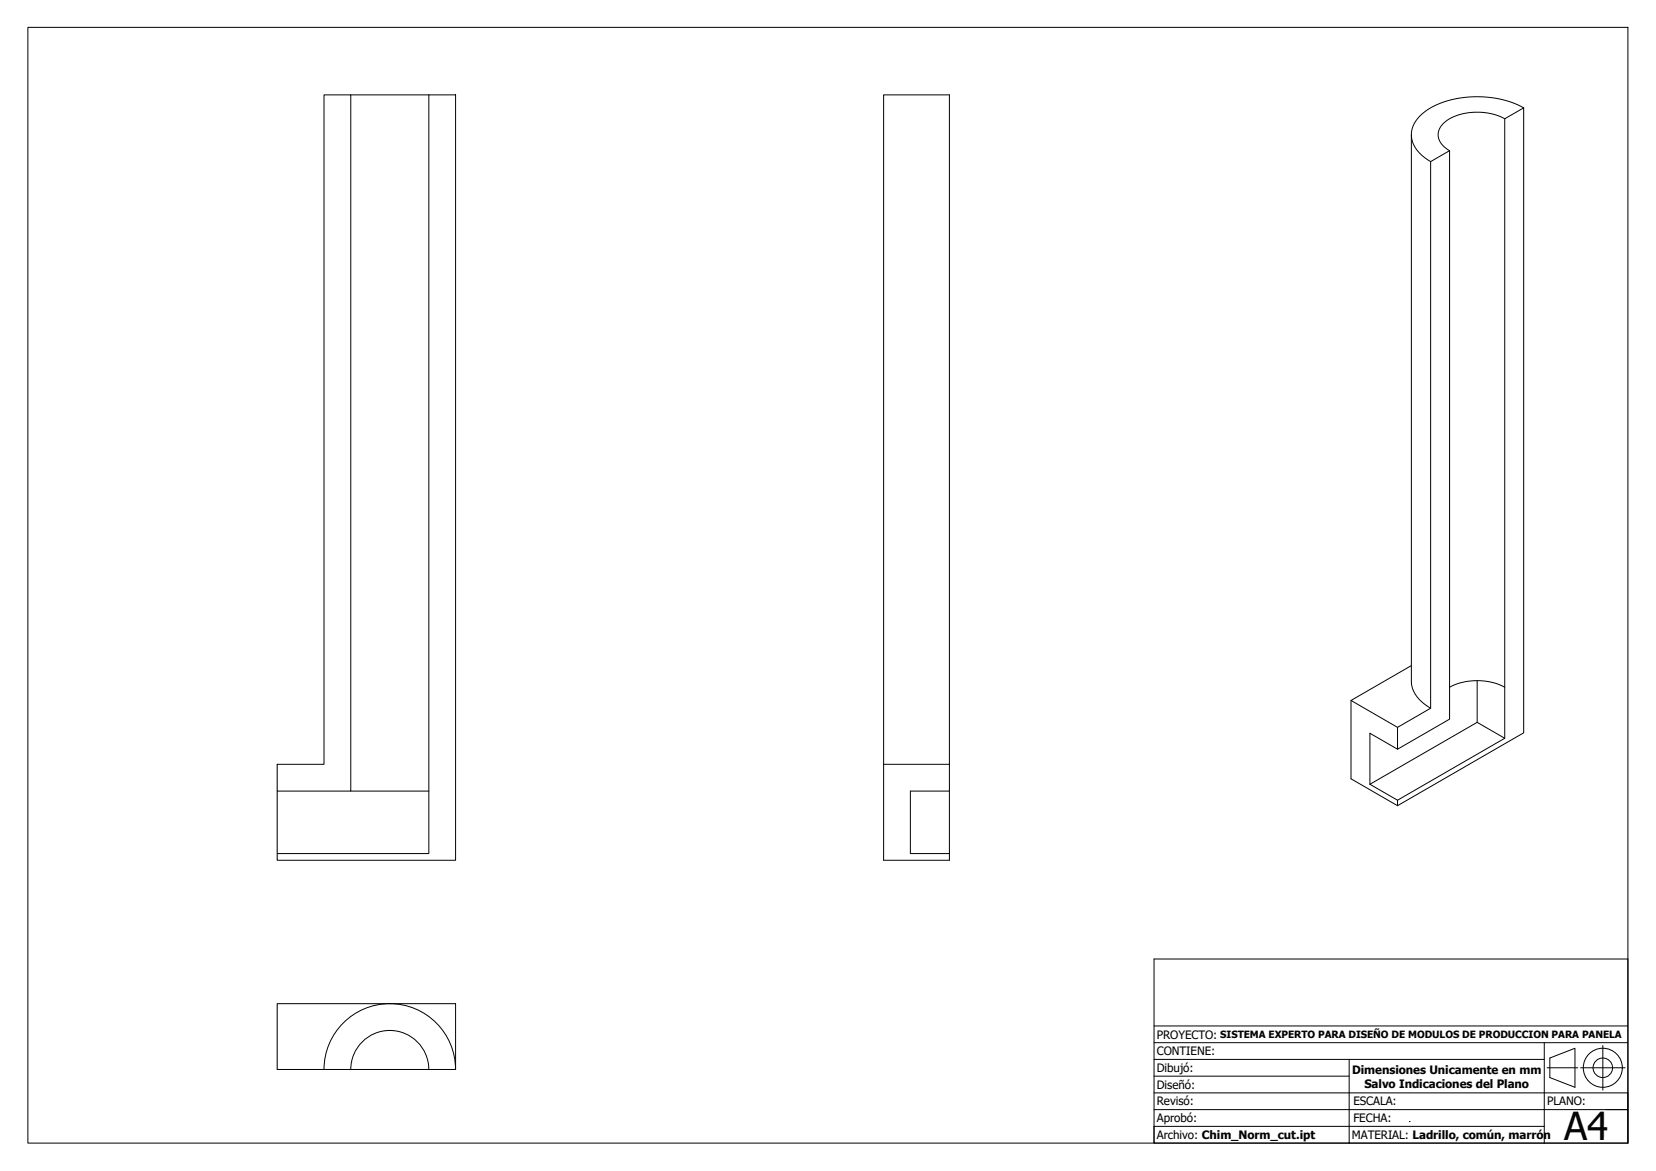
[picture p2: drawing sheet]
<svg xmlns="http://www.w3.org/2000/svg" width="297mm" height="210mm" viewBox="0 0 297 210" stroke-linecap="round" stroke-linejoin="round" font-family="sans-serif">
<!-- layer: Visible (ISO) -->
<g fill="none" stroke="#000" stroke-width=".18">
<path d="M58.1 17h4.8v124.8h-13.2v-4.8h8.4zM62.9 17h14M76.9 17h4.8v137.2h-32v-1.2h27.2zM273.3 19.3a18.2 18.2 0 0 0-17.4 .5 5.1 5.1 0 0 0-2.6 5.5 6.7 6.7 0 0 0 3.3 3.7M253.2 24.1v98a5.9 5.9 0 0 0 3.4 4.9M256.6 29l3.4-2v101.9l-9.3 5.4v-3.9l5.9-3.4zM269.9 21.3l3.4-2v112.1l-22.6 13v-1l19.2-11.1zM269.9 21.3a10.6 10.6 0 0 0-10.7 .6 2.81 2.81 0 0 0 .3 4.8l.5 .3M253.2 119.3l-10.9 6.3 8.4 4.8M158.5 137v17.2h11.8v-12.4M170.3 137h-11.8v-120h11.8v124.8h-7v11.2h7M242.3 125.6v14l8.4 4.8"/>
<path d="M250.7 134.3l-5-2.9v9.2M260 123.2a10.9 10.9 0 0 1 9.9 0M265 122v7.5M269.9 132.3l-4.9-2.8-19.3 11.1M49.7 141.8v11.2M62.9 141.8h14M245.7 140.6l5 2.8M49.7 179.9h32v11.8h-32zM58.1 191.7a11.8 11.8 0 0 1 11.8-11.8 11.8 11.8 0 0 1 11.8 11.8M62.9 191.7a7 7 0 0 1 7-7 7 7 0 0 1 7 7"/>
</g>
<!-- layer: Borde (ISO) -->
<path d="M5 4.9h287v200h-287z" fill="none" stroke="#000" stroke-width=".18"/>
<g fill="none" stroke="#000" stroke-width=".18">
<path d="M207 171.9h85v33h-85zM207 198.9h85M207 195.9h85M207 186.9h85M207 183.9h85M207 189.9h35M207 192.9h35M277 189.9h-35v15M277 186.9v18M277.5 191.4h5.5M278 189.7l4.5-1.8v7l-4.5-1.7zM283.5 191.4h8"/>
<path d="M287.5 187.4v8M277 201.9h-70v3"/>
<circle cx="287.5" cy="191.4" r="3.5"/>
<circle cx="287.5" cy="191.4" r="1.75"/>
</g>
<path d="M288.1 198.9h3.9" fill="none" stroke="#000" stroke-width=".18"/>
<!-- layer: 0 -->
<path d="M252.9 201h.1" fill="none" stroke="#000" stroke-width=".18"/>
<text font-size="6.9" x="280.6" y="204.4">A4</text>
<g font-size="2.1">
<text x="207.5" y="189.2">CONTIENE:</text>
<text x="207.5" y="186.2">PROYECTO:</text>
<text x="207.5" y="195.2">Diseñó:</text>
<text x="207.5" y="192.2">Dibujó:</text>
<text x="242.5" y="192.5">Dimensiones Unicamente en mm</text>
<text x="244.7" y="194.9">Salvo Indicaciones del Plano</text>
<text x="207.5" y="201.2">Aprobó:</text>
<text x="207.5" y="198.2">Revisó:</text>
<text x="242.7" y="198.2">ESCALA:</text>
<text x="242.7" y="201.2">FECHA:</text>
<text x="277.5" y="198.2">PLANO:</text>
<text x="207.5" y="204.2">Archivo: Chim_Norm_cut.ipt</text>
<text x="242.5" y="204.2">MATERIAL: Ladrillo, común, marrón</text>
</g>
<text font-size="1.8" x="218.9" y="186.1">SISTEMA EXPERTO PARA DISEÑO DE MODULOS DE PRODUCCION PARA PANELA</text>
</svg>
